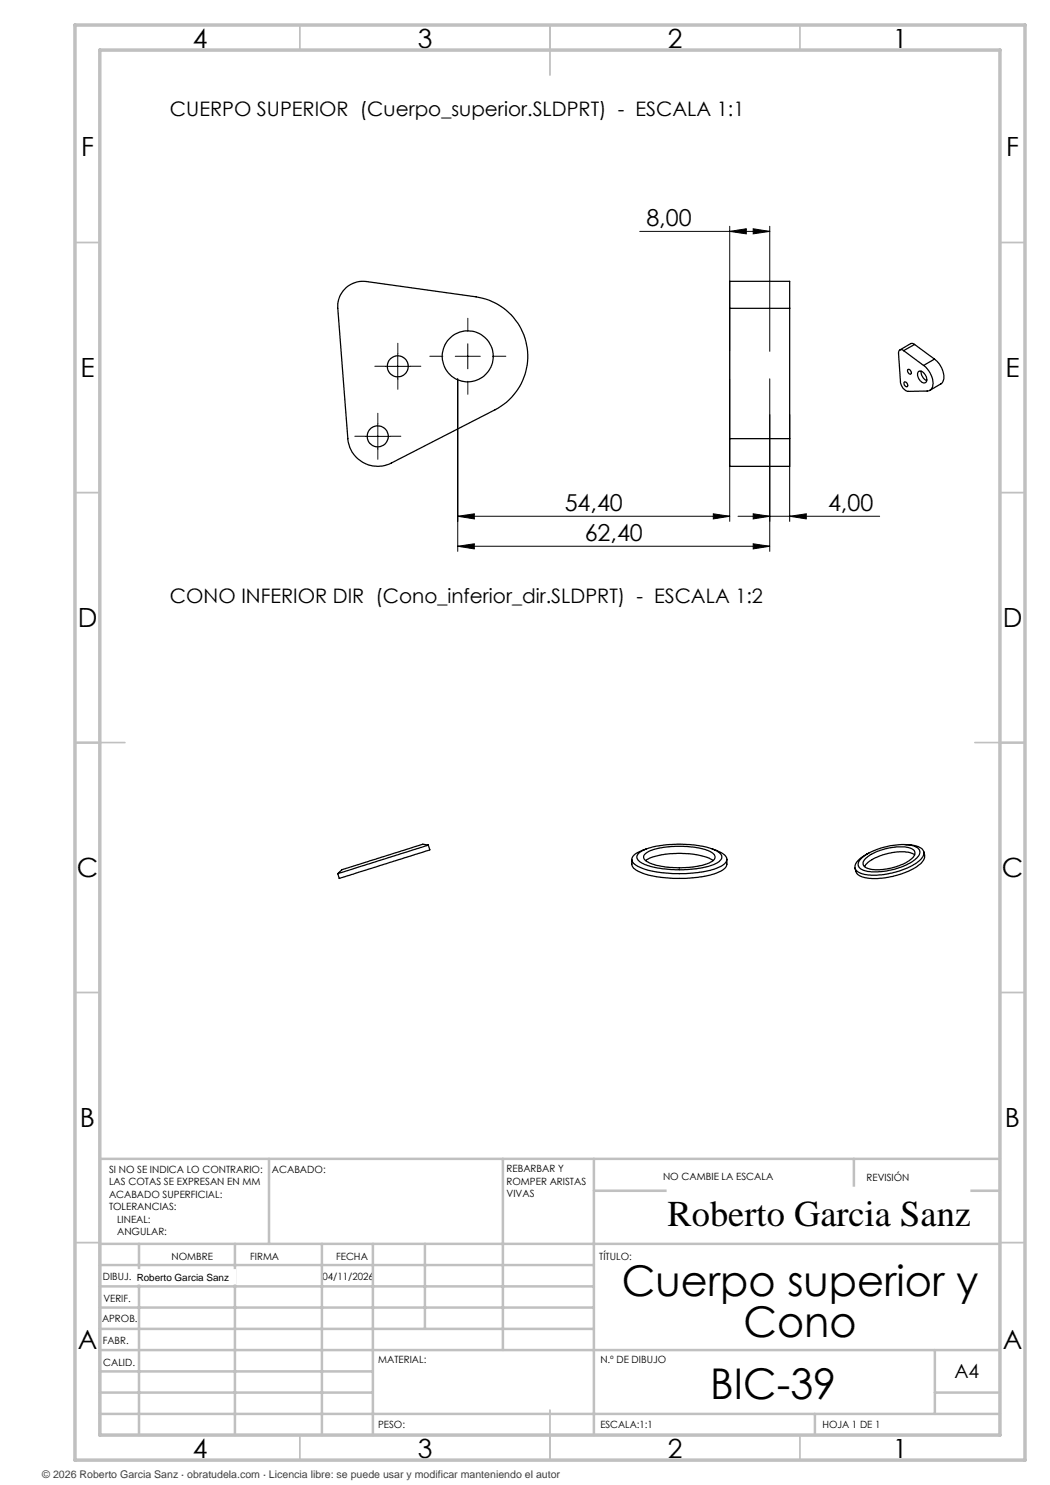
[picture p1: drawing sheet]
<svg xmlns="http://www.w3.org/2000/svg" width="210mm" height="297mm" viewBox="0 0 210 297" stroke-linecap="round" stroke-linejoin="round" font-family="sans-serif">
<g fill="none" stroke="#000" stroke-width=".2">
<path d="M128 46.3h26M145.9 46.3l3.4-.5v1zM145.9 45.3v25M150.6 45.8l3.4 .5-3.4 .5zM154 45.3v25M77 73.3h5.1M79.6 70.8v5M91.1 71.3h5M91.5 75.8v34.5M93.6 68.8v5M145.9 75.8v28.5M154 75.8v34.5"/>
<path d="M73.1 87.3h4.9M75.6 84.8v5M157.9 82.9v21.4M91.5 103.3l3.4-.5v1zM91.5 109.3l3.4-.5v1zM91.5 103.3h54.4M91.5 109.3h62.5M142.7 102.8l3.2 .5-3.2 .5zM147.6 103.3h28.3M150.6 108.8l3.4 .5-3.4 .5zM150.6 102.8l3.4 .5-3.4 .5zM157.9 103.3l3.4-.5v1z"/>
</g>
<path d="M77.1 73.3h-2.1M79.6 70.8v-2.2M79.6 75.8v2.1M82.1 73.3h2.1M88.6 71.3h-2.6M93.6 66.3v-2.6M93.6 76.3v2.6M98.6 71.3h2.6M73.1 87.3h-2.1M75.6 84.8v-2.1M75.6 89.8v2.1M78.1 87.3h2.1" fill="none" stroke="#000" stroke-width=".2" stroke-dasharray="15.2 1.3 1.3 1.3"/>
<g fill="none" stroke="#c0c0c0" stroke-width=".35">
<path d="M60 5v5M110 5v10M160 5v5M15 48.5h5M200 48.5h5M15 98.5h5M200 98.5h5M15 148.5h10M195 148.5h10M15 198.5h5M200 198.5h5M15 248.5h5"/>
<path d="M200 248.5h5M60 287v5M110 282v10M160 287v5"/>
</g>
<g fill="none" stroke="#c0c0c0" stroke-width=".5">
<path d="M53.8 231.8v17M100.6 231.8v38.2M118.8 231.8v55.2M118.8 238.2h81.2M170.8 231.8v6.4M200 231.8h-180v55.2M20 248.8h180M20 257.3h98.8M20 253h98.8M27.8 248.8v38.2M47 248.8v38.2M64.4 248.8v38.2"/>
<path d="M74.6 248.8v38.2M85 248.8v17M20 265.8h98.8M20 261.5h98.8M20 278.5h54.6M20 274.3h54.6M20 270h180M187 278.5h13M187 270v12.8M20 282.8h180M163 282.8v4.2"/>
</g>
<path d="M15 5h190v287h-190zM20 10h180v277h-180z" fill="none" stroke="#c0c0c0" stroke-width=".7"/>
<g fill="#000">
<path d="M145.9 46.3l3.4-.5v1zM150.6 45.8l3.4 .5-3.4 .5zM150.6 102.8l3.4 .5-3.4 .5zM157.9 103.3l3.4-.5v1z"/>
<path d="M142.7 102.8l3.2 .5-3.2 .5zM91.5 103.3l3.4-.5v1zM150.6 108.8l3.4 .5-3.4 .5zM91.5 109.3l3.4-.5v1z"/>
</g>
<g fill="none" stroke="#000" stroke-width=".25">
<path d="M69.1 57.6a5.2 5.2 0 0 1 4.1-1.3l22 3.1a12 12 0 0 1 10.2 9.9 12 12 0 0 1-6.4 12.6l-20.7 10.7a6 6 0 0 1-8.7-4.9l-2-26a5 5 0 0 1 1.5-4.1zM145.9 61.7v-5.4h12v5.4M145.9 61.7h12M145.9 61.7v26M157.9 61.7v26M180.7 70.1a.59 .59 0 0 0-.7-.1 .59 .59 0 0 0-.3 .7l.4 5.6a2.09 2.09 0 0 0 1.5 2l3.8-.1a1.41 1.41 0 0 0 1.2-1.9 4.7 4.7 0 0 0-1.9-3.2M180.7 70.1l4 3M180.8 76.4a.55 .55 0 0 1 .6 .3 .55 .55 0 0 1 0 .7 .68 .68 0 0 1-.6-1zM181.5 73.9a.54 .54 0 0 1 .6 .3 .54 .54 0 0 1-.1 .7 .81 .81 0 0 1-.5-1zM182.9 68.9l-.4-.2h-.4l-2.1 1.3M182.9 68.9l-2.2 1.2M182.9 68.9l4 2.9"/>
<path d="M183.7 74.3a1.27 1.27 0 0 1 1.6 1.1 .71 .71 0 0 1 .1 .8 .71 .71 0 0 1-.7 .4 1.74 1.74 0 0 1-1-2.3zM184.3 74.3a1.91 1.91 0 0 0 1 1.8M186.9 71.8a4.2 4.2 0 0 1 1.7 4.5l-.3 .4-2.3 1.4M186.9 71.8l-2.2 1.3M145.9 87.7v5.6h12v-5.6M145.9 87.7h12M85.7 169l-18.1 5.7M85.7 169l.3 1-1.6 .5-16.5 5.2-.3-1M85.7 169l-1.1-.2-10.6 3.4-5.6 1.7-.8 .8M126.4 171.9v.9a2.54 2.54 0 0 0 2.1 1.8 26 26 0 0 0 15-.1l1.1-.5 .6-.6 .2-.5v-1M127.6 170.7a10.2 10.2 0 0 1 5.9-1.8 20.3 20.3 0 0 1 9.9 1.3l.1 .1a1.14 1.14 0 0 1 .9 1.1 1.14 1.14 0 0 1-.9 1.1 19.3 19.3 0 0 1-10.4 1.3 9.9 9.9 0 0 1-5.5-1.8l-.2-.4v-.5zM129.1 170.7a12.3 12.3 0 0 1 7.1-1.4 11.7 11.7 0 0 1 6.4 1.4 .96 .96 0 0 1 .4 1 .96 .96 0 0 1-.8 .7 17.7 17.7 0 0 1-9.8 .9 5.1 5.1 0 0 1-3.6-1.6 .81 .81 0 0 1 .3-1z"/>
<path d="M129.1 172.1a13.2 13.2 0 0 1 7.1-1.4 12.6 12.6 0 0 1 6.4 1.4M129.3 169.8l-.8 .3a2.67 2.67 0 0 0-2.1 1.8v.3a4.6 4.6 0 0 0 3.2 1.9 26.6 26.6 0 0 0 13.9-.5 2.05 2.05 0 0 0 1.8-1.9l-.3-.7-.5-.3-2-.9M172.1 171.9a12.6 12.6 0 0 1 7.9-3 4.6 4.6 0 0 1 3.8 1 1.68 1.68 0 0 1-1 2.1 13.7 13.7 0 0 1-9.8 2.2 1.33 1.33 0 0 1-1.3-1.8zM173.1 171.7a11.2 11.2 0 0 1 9-2.1 1.05 1.05 0 0 1 .9 .9 1.05 1.05 0 0 1-.5 1.1 11.1 11.1 0 0 1-8.9 2.1 1.09 1.09 0 0 1-1-.8 1.09 1.09 0 0 1 .5-1.2zM180.9 168.9a4.6 4.6 0 0 1 3.7 1.1 1.73 1.73 0 0 1-.9 2.3 15.2 15.2 0 0 1-11.3 2.5 1.44 1.44 0 0 1-1.3-1.9 5.6 5.6 0 0 1 2.7-2.3M182.9 171a6.8 6.8 0 0 0-5.3-.3 7.1 7.1 0 0 0-4.7 2.6M184.7 170.4l.2 .6a2.65 2.65 0 0 1-1.6 2.4 15.8 15.8 0 0 1-10.7 2l-1.1-.6-.5-1.2"/>
<circle cx="79.5" cy="73.3" r="2.09"/>
<circle cx="93.5" cy="71.3" r="5.1"/>
<circle cx="75.5" cy="87.3" r="2.1"/>
</g>
<g fill="#fff" stroke="#fff" stroke-width=".35">
<path d="M27.3 254h19.7v2.7h-19.7z"/>
<path d="M133.5 237.5h60.4v9.9h-60.4z"/>
</g>
<g font-size="8.5">
<text x="124.4" y="259.3">Cuerpo superior y</text>
<text x="148.7" y="267.4">Cono</text>
<text x="142" y="279.7">BIC-39</text>
</g>
<text font-size="7.3" x="133.5" y="245.1">Roberto Garcia Sanz</text>
<g font-size="5.3">
<text x="38.5" y="9.5">4</text>
<text x="83.5" y="9.5">3</text>
<text x="133.6" y="9.5">2</text>
<text x="178.6" y="9.5">1</text>
<text x="16.2" y="31.2">F</text>
<text x="201.2" y="31.2">F</text>
<text x="16.1" y="75.5">E</text>
<text x="201.1" y="75.5">E</text>
<text x="15.5" y="125.5">D</text>
<text x="200.5" y="125.5">D</text>
<text x="15.4" y="175.5">C</text>
<text x="200.4" y="175.5">C</text>
<text x="16" y="225.5">B</text>
<text x="201" y="225.5">B</text>
<text x="15.5" y="269.7">A</text>
<text x="200.5" y="269.7">A</text>
<text x="38.5" y="291.5">4</text>
<text x="83.5" y="291.5">3</text>
<text x="133.6" y="291.5">2</text>
<text x="178.6" y="291.5">1</text>
</g>
<g font-size="4.7">
<text x="129.3" y="45.2">8,00</text>
<text x="112.9" y="102.2">54,40</text>
<text x="165.6" y="102.2">4,00</text>
<text x="116.9" y="108.2">62,40</text>
</g>
<g font-size="4">
<text x="34" y="23.1">CUERPO SUPERIOR (Cuerpo_superior.SLDPRT) - ESCALA 1:1</text>
<text x="34" y="120.6">CONO INFERIOR DIR (Cono_inferior_dir.SLDPRT) - ESCALA 1:2</text>
</g>
<text font-size="3.9" x="190.9" y="275.5">A4</text>
<text font-size="2.1" fill="#404040" x="8.5" y="295.6">© 2026 Roberto Garcia Sanz · obratudela.com · Licencia libre: se puede usar y modificar manteniendo el autor</text>
<g font-size="2">
<text x="21.8" y="234.6">SI NO SE INDICA LO CONTRARIO:</text>
<text x="21.8" y="237.1">LAS COTAS SE EXPRESAN EN MM</text>
<text x="21.8" y="239.6">ACABADO SUPERFICIAL:</text>
<text x="54.4" y="234.6">ACABADO:</text>
<text x="101.3" y="234.5">REBARBAR Y</text>
<text x="101.3" y="237">ROMPER ARISTAS</text>
<text x="101.3" y="239.5">VIVAS</text>
<text x="132.6" y="236">NO CAMBIE LA ESCALA</text>
<text x="173.3" y="236.2">REVISIÓN</text>
<text x="21.8" y="242.1">TOLERANCIAS:</text>
<text x="23.4" y="244.6">LINEAL:</text>
<text x="23.4" y="247.1">ANGULAR:</text>
<text x="34.3" y="252">NOMBRE</text>
<text x="50" y="251.9">FIRMA</text>
<text x="67.2" y="251.9">FECHA</text>
<text x="119.9" y="251.9">TÍTULO:</text>
<text x="20.6" y="256.1">DIBUJ.</text>
<text x="27.3" y="256.1">Roberto Garcia Sanz</text>
<text x="64.5" y="255.9">04/11/2026</text>
<text x="20.7" y="260.3">VERIF.</text>
<text x="20.4" y="264.4">APROB.</text>
<text x="20.5" y="268.8">FABR.</text>
<text x="20.7" y="273.1">CALID.</text>
<text x="75.6" y="272.5">MATERIAL:</text>
<text x="120.1" y="272.5">N.º DE DIBUJO</text>
<text x="75.6" y="285.5">PESO:</text>
<text x="120.1" y="285.6">ESCALA:1:1</text>
<text x="164.5" y="285.6">HOJA 1 DE 1</text>
</g>
</svg>
